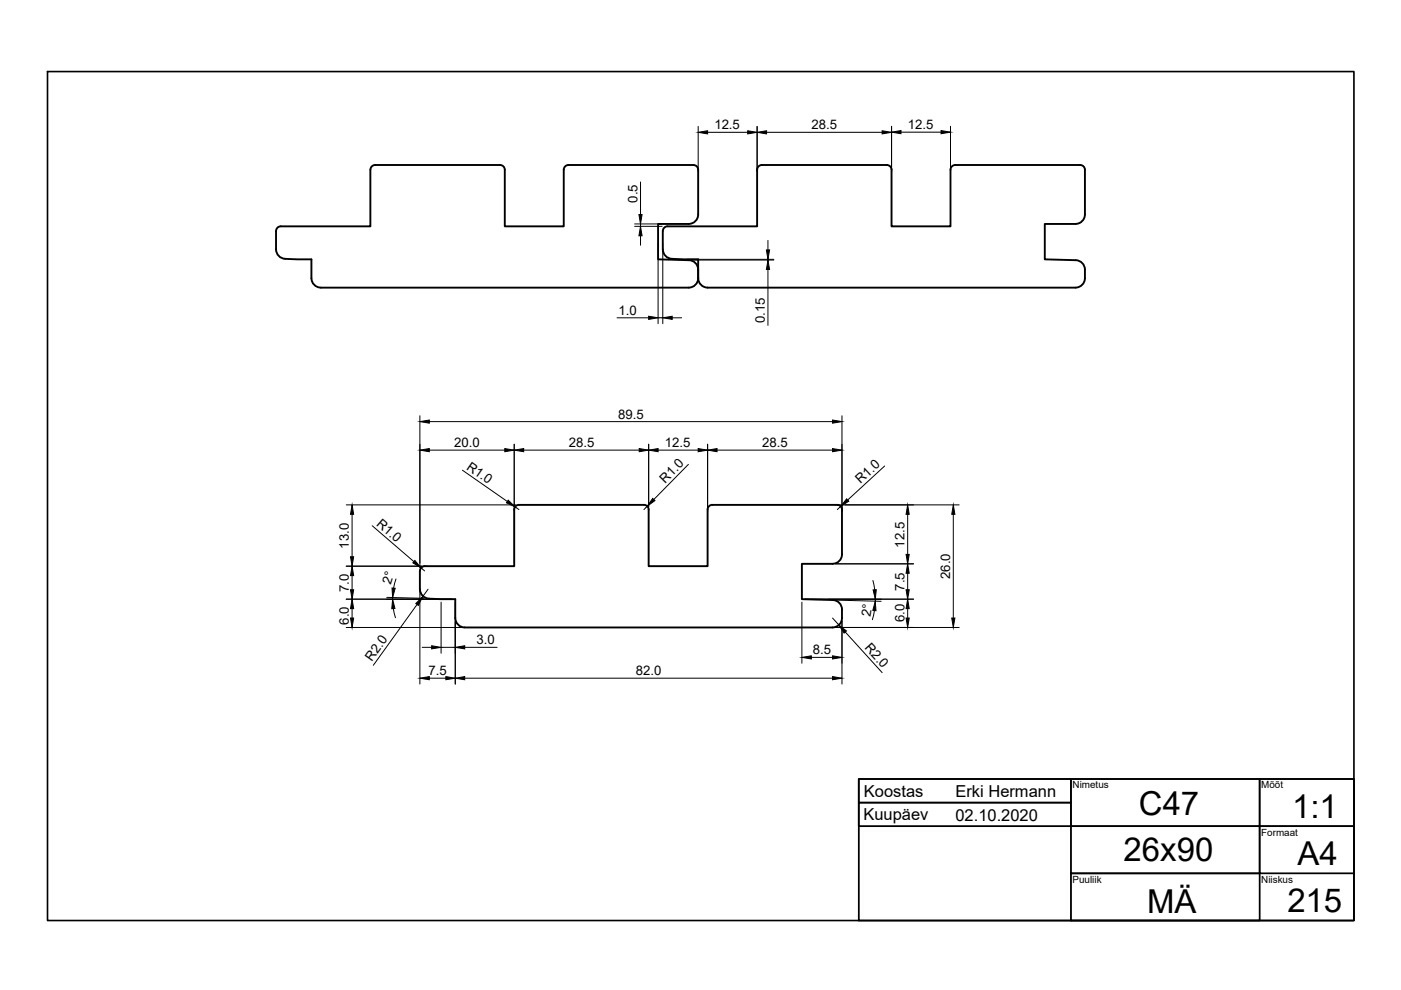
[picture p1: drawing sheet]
<svg xmlns="http://www.w3.org/2000/svg" width="297mm" height="210mm" viewBox="0 0 297 210" stroke-linecap="round" stroke-linejoin="round" font-family="sans-serif">
<!-- layer: 0 -->
<path d="M10.1 15.2h277v180h-277zM182.1 165.2h105v30h-105zM182.1 170.2h45v5h-45zM182.1 165.2h45v5h-45zM227.1 175.2h40v10h-40zM227.1 165.2h40v10h-40zM267.1 175.2h20v10h-20zM267.1 165.2h20v10h-20zM227.1 185.2h40v10h-40z" fill="none" stroke="#000" stroke-width=".35"/>
<g fill="none" stroke="#000" stroke-width=".21">
<path d="M135.8 38.6v6.9M148 26.8v9.6M150 28.1h8.5M160.5 26.8v9.6M162.5 28.1h24.5M189 26.8v9.7M191 28h8.5M201.5 26.8v9.6M134.6 48h5.8M134.6 47.5h5.8M135.8 47.5v.5M135.8 50v2"/>
<path d="M139.5 51.5v17.1M140.5 51.5v17.1M145.6 55.1h18.5M145.6 55h18.5M162.8 51v2M162.8 55v.1M162.8 57.1v11.9M130.8 67.4h6.7M139.5 67.4h1M142.5 67.4h2M89 88.1v32.3M91 89.4h85.5"/>
<path d="M91 95.4h16M98 99.7l9.6 6.6M109 94.2v25.2M111 95.4h24.5M137.5 94.2v13.2M139.5 95.4h8.5M146 98.5l-7.4 7.4M150 94.2v14.2M152 95.4h24.5M178.5 88.1v20.3M187.6 98.8l-7.9 7.2M73.4 107h36"/>
<path d="M74.7 109v9M78.9 111.5l8.9 7.6M109.2 107.5l.8 .5M137.2 107.3l-.7 .7M177.2 107h26.2M177.2 119.5h16.5M178.3 107.4l-.8 .6M192.4 109v8.5M202.1 109v22M73.4 133h25M73.4 127h22.5M73.4 120h17.4"/>
<path d="M74.7 122v3M74.7 129v2M82 126.7l7.8 .2M83.2 126.7v.3M83.4 129l.4 2M84 122.8l-.5 1.9M88.4 128.2l-9.3 12.9M89 125v20M89.3 120.4l.7 .6M89.5 137.3h2M90.8 124.9l-1.2 1.6M93.5 127.7v10.8"/>
<path d="M93.5 137.3h3M96.5 127.7v17.3M98.5 137.3h6.9M170 127.7v12.9M170.6 127h23.1M172 139.4h4.5M176.5 131l1.4 1.5M177.2 133h26.2M177.2 127.2l9.6 .3M178.5 131.7v13.3M179.2 134l7.8 8.6M185.1 123.1l.4 1.9"/>
<path d="M185.4 129.4l-.4 2M185.6 127v.5M192.4 121.5v3.5M192.4 129v2M91 143.8h3.5M98.5 143.8h78M182.1 175.2h45v20h-45zM267.1 185.2h20v10h-20z"/>
</g>
<!-- layer: PDF_Geometry -->
<path d="M182.9 176.2h43.2v18.4h-43.2z" fill="none" stroke="#fcfcfc" stroke-width=".21"/>
<!-- layer: 0 -->
<g fill="#000" stroke="#000" stroke-width=".21">
<path d="M148 28.1l2-.4v.7zM158.5 27.7l2 .4-2 .3zM160.5 28.1l2-.4v.7zM187 27.7l2 .4-2 .3zM189 28l2-.3v.6zM199.5 27.7l2 .3-2 .3zM135.8 48l.3 2h-.6zM135.5 45.5h.6l-.3 2zM162.5 53h.7l-.4 2zM162.8 55.1l.4 2h-.7zM137.5 67.1l2 .3-2 .3zM140.5 67.4l2-.3v.6z"/>
<path d="M89 89.4l2-.3v.6zM89 95.4l2-.3v.7zM107 95.1l2 .3-2 .4zM109 95.4l2-.3v.7zM135.5 95.1l2 .3-2 .4zM137.5 95.4l2-.3v.7zM148 95.1l2 .3-2 .4zM150 95.4l2-.3v.7zM176.5 89.1l2 .3-2 .3zM176.5 95.1l2 .3-2 .4zM74.7 107l.3 2h-.7zM74.3 118h.7l-.3 2z"/>
<path d="M88 118.8l1.3 1.6-1.8-1.1zM107.8 106.1l1.4 1.4-1.8-.9zM138.4 105.7l.5 .4-1.7 1.2zM179.5 105.8l.5 .5-1.7 1.1zM192.1 117.5h.7l-.4 2zM192.4 107l.4 2h-.7zM202.1 107l.4 2h-.7zM74.3 131h.7l-.3 2zM74.7 127l.3 2h-.7zM74.3 125h.7l-.3 2zM74.7 120l.3 2h-.7zM83.2 127l.5 2-.6 .1z"/>
<path d="M83.1 124.7h.7l-.6 2zM88.2 128l1.4-1.5-.9 1.9zM91.5 136.9l2 .4-2 .3zM96.5 137.3l2-.4v.7zM170 139.4l2-.3v.6zM176.5 139.1l2 .3-2 .3zM177.9 132.5l1.6 1.3-.5 .4zM185.6 127.5l.1 2-.6-.1zM185.1 125.1l.7-.1-.2 2zM192.4 119.5l.4 2h-.7zM192.1 125h.7l-.4 2zM192.4 127l.4 2h-.7z"/>
<path d="M192.1 131h.7l-.4 2zM201.8 131h.7l-.4 2zM89 143.8l2-.3v.6zM94.5 143.5l2 .3-2 .3zM96.5 143.8l2-.3v.6zM176.5 143.5l2 .3-2 .3z"/>
</g>
<g fill="none" stroke="#000" stroke-width=".4">
<path d="M78.5 36v12h-19a1.02 1.02 0 0 0-1 1v3.9a2.02 2.02 0 0 0 2 2l5.5 .1v4a2.01 2.01 0 0 0 2 2M79.5 35h26.5a1 1 0 0 1 1 1v12h12.5v-12a1 1 0 0 1 1-1h26.5a1 1 0 0 1 1 1v9.5a1.99 1.99 0 0 1-2 2h-6.5v7.5l6.6 .2a2 2 0 0 1 1.9 2M79.5 35a1 1 0 0 0-1 1M148 59a1.99 1.99 0 0 1-2 2M148 59a1.99 1.99 0 0 0 2 2M230 57.2a2 2 0 0 0-1.9-2l-6.6-.2v-7.5h6.5a1.99 1.99 0 0 0 2-2v-9.5a1 1 0 0 0-1-1h-26.5a1 1 0 0 0-1 1v12h-12.5v-12a1 1 0 0 0-1-1h-26.5a1 1 0 0 0-1 1v12h-19a1.02 1.02 0 0 0-1 1v3.9a2.02 2.02 0 0 0 2 2l5.5 .1v4M230 57.2a3.1 3.1 0 0 1-1 3.5l-1 .3M68 61h78M150 61h78M110 107h26.5M110 107a1 1 0 0 0-1 1v12h-19a1.02 1.02 0 0 0-1 1v3.9a2.02 2.02 0 0 0 2 2l5.5 .1v4a2.01 2.01 0 0 0 2 2h78a2.01 2.01 0 0 0 2-2 3.2 3.2 0 0 0-.9-3.5l-1-.3-6.6-.2v-7.5h6.5a2.01 2.01 0 0 0 2-2v-9.5a.98 .98 0 0 0-1-1M136.5 107a1 1 0 0 1 1 1v12h12.5v-12a1 1 0 0 1 1-1"/>
<path d="M151 107h26.5"/>
</g>
<g font-size="7">
<text x="241.5" y="172.9">C47</text>
<text x="274" y="173.4">1:1</text>
<text x="238.2" y="182.6">26x90</text>
<text x="275.1" y="183.4">A4</text>
<text x="243.2" y="193.5">MÄ</text>
<text x="272.9" y="193.4">215</text>
</g>
<g font-size="3.5">
<text x="183.1" y="173.9">Kuupäev</text>
<text x="183.2" y="168.9">Koostas</text>
<text x="202.6" y="168.9">Erki Hermann</text>
<text x="202.6" y="174.1">02.10.2020</text>
</g>
<g font-size="2.8">
<text x="151.5" y="27.4">12.5</text>
<text x="172.1" y="27.4">28.5</text>
<text x="192.5" y="27.4">12.5</text>
<text x="135.1" y="43" transform="rotate(-90 135.1 43)">0.5</text>
<text x="131.1" y="66.7">1.0</text>
<text x="162.2" y="68.5" transform="rotate(-90 162.2 68.5)">0.15</text>
<text x="131" y="88.7">89.5</text>
<text x="96.3" y="94.8">20.0</text>
<text x="120.6" y="94.8">28.5</text>
<text x="141" y="94.8">12.5</text>
<text x="161.6" y="94.8">28.5</text>
<text x="98.7" y="99.4" transform="rotate(35 98.7 99.4)">R1.0</text>
<text x="141" y="102.5" transform="rotate(-46 141 102.5)">R1.0</text>
<text x="182.4" y="102.6" transform="rotate(-43 182.4 102.6)">R1.0</text>
<text x="79.7" y="111.2" transform="rotate(41 79.7 111.2)">R1.0</text>
<text x="74" y="116.3" transform="rotate(-90 74 116.3)">13.0</text>
<text x="191.8" y="116.1" transform="rotate(-90 191.8 116.1)">12.5</text>
<text x="74" y="125.5" transform="rotate(-90 74 125.5)">7.0</text>
<text x="82.9" y="124.1" transform="rotate(-72 82.9 124.1)">2°</text>
<text x="191.8" y="125.3" transform="rotate(-90 191.8 125.3)">7.5</text>
<text x="201.5" y="122.7" transform="rotate(-90 201.5 122.7)">26.0</text>
<text x="184.5" y="130.8" transform="rotate(-80 184.5 130.8)">2°</text>
<text x="191.8" y="132" transform="rotate(-90 191.8 132)">6.0</text>
<text x="74" y="132.5" transform="rotate(-90 74 132.5)">6.0</text>
<text x="101" y="136.6">3.0</text>
<text x="183.2" y="137.4" transform="rotate(48 183.2 137.4)">R2.0</text>
<text x="78.9" y="140.3" transform="rotate(-54 78.9 140.3)">R2.0</text>
<text x="90.8" y="143.1">7.5</text>
<text x="134.8" y="143.1">82.0</text>
<text x="172.3" y="138.7">8.5</text>
</g>
<g font-size="2.1">
<text x="227.4" y="167.2">Nimetus</text>
<text x="267.4" y="167.2">Mõõt</text>
<text x="267.4" y="177.2">Formaat</text>
<text x="227.4" y="187.2">Puuliik</text>
<text x="267.4" y="187.2">Niiskus</text>
</g>
</svg>
